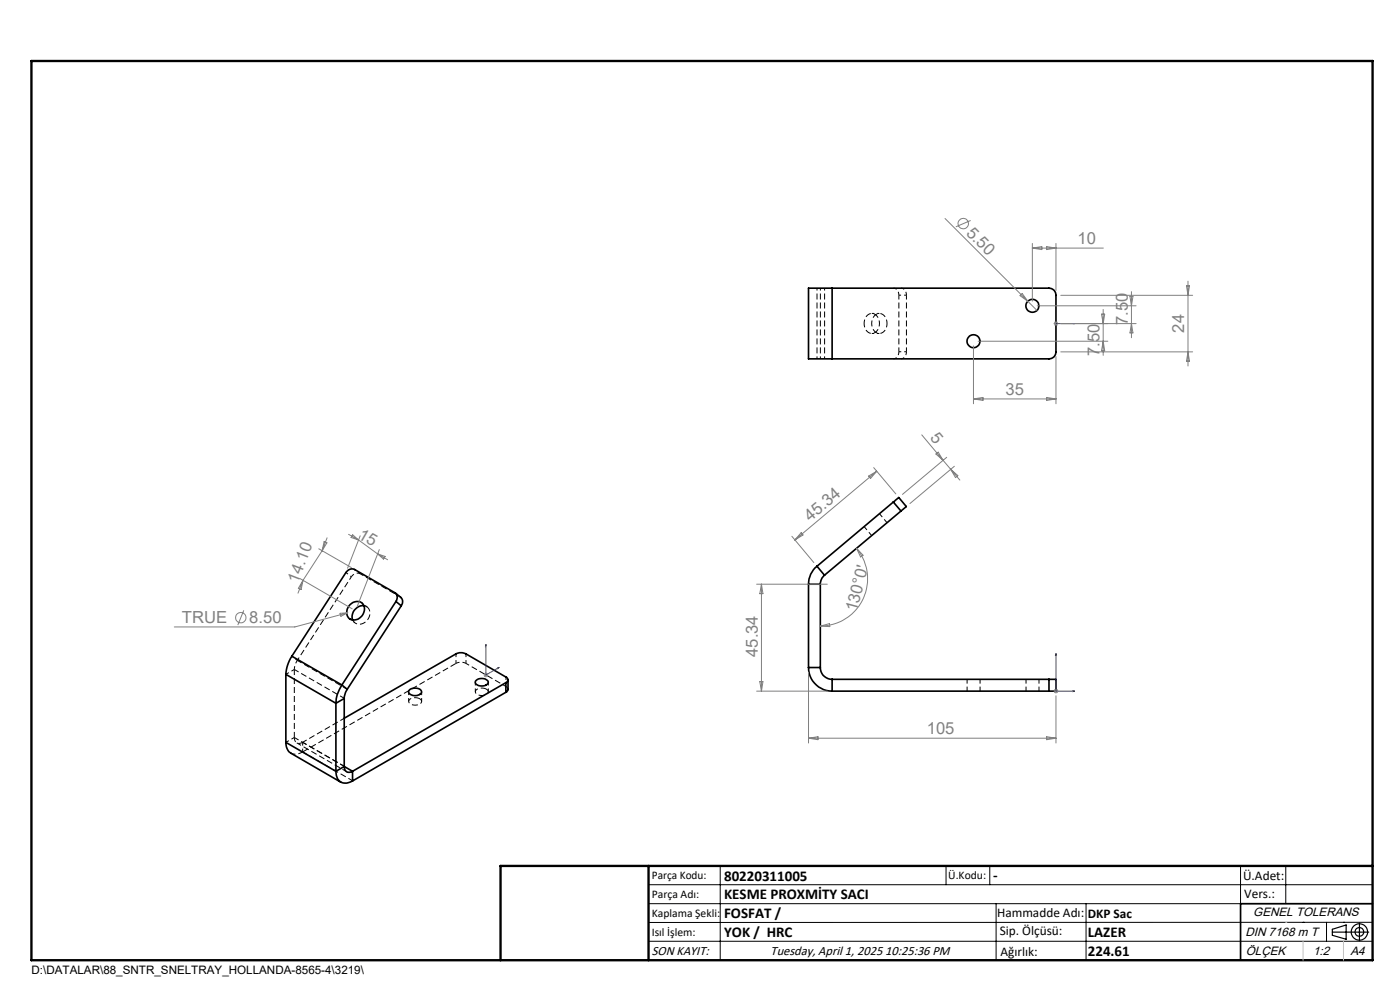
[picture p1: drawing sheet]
<svg xmlns="http://www.w3.org/2000/svg" width="297mm" height="210mm" viewBox="0 0 297 210" stroke-linecap="round" stroke-linejoin="round" font-family="sans-serif">
<path d="M183.3 111.7l1.6 1.9M188.2 110.9l-1.6-1.9M61.7 159.7l1.3 .3 1.2-.5M62.4 156.4a1.08 1.08 0 0 0 .6 1.2 1.08 1.08 0 0 0 1.2-.1M73 152.4l-8.8 5.1M205.2 144.1v2.5M207.9 146.6v-2.5M217.7 144.1v2.5M220.4 146.6v-2.5M73 162.6l-8.8-5.1" fill="none" stroke="#000" stroke-width=".21" stroke-dasharray="1.3 .6" stroke-dashoffset=".3" stroke-linecap="butt"/>
<g fill="none" stroke="#000" stroke-width=".35">
<path d="M176.5 61.1h46a1.45 1.45 0 0 1 1.5 1.5v12a1.45 1.45 0 0 1-1.5 1.5h-46M176.5 61.1h-5v15h5M176.5 61.1v15M189.5 106.5l1.2-1 1.6 1.9-1.2 1M189.5 106.5l-16.2 13.6M189.5 106.5l1.6 1.9M191.1 108.4l-16.2 13.6M61.9 139.2a7.9 7.9 0 0 0-1.3 3.8M61.9 139.2l10.6 6.1M74.3 128.2a1.7 1.7 0 0 1 2.4-.4 1.7 1.7 0 0 1 .3 2.4 1.87 1.87 0 0 1-1.5 1.3 1.87 1.87 0 0 1-1.8-.9v-1.4zM77.2 128.5a2.38 2.38 0 0 0-2.4 3M83.9 125.8l1.1 .9a1.31 1.31 0 0 1 .1 1.8"/>
<path d="M84 127.6a1.35 1.35 0 0 0-.3-1.9l-8.5-4.9a1.45 1.45 0 0 0-1.8 .7l-11.5 17.7M84 127.6l-11.5 17.7M84 127.6l1.1 .9M85.1 128.5l-11.4 17.7M171.5 123.9h2.5M171.5 123.9v17.7M173.3 120.1a4.8 4.8 0 0 0-1.8 3.8M173.3 120.1l1.6 1.9M174 123.9v17.7M174.9 122a2.61 2.61 0 0 0-.9 1.9M60.6 157.5l.3 1.3 .4 .6 .4 .4 10.6 6.1M60.6 143l10.7 6.2"/>
<path d="M60.6 157.5l10.7 6.1M60.6 143v14.5M71.3 149.2v14.4M72.5 145.3a7 7 0 0 0-1.2 3.9M72.5 145.3l1.2 .9M73 148.2l-1.7 1M73 148.2v14.4M73.7 146.2l-.4 .8-.3 1.2M86.9 146.3a1.82 1.82 0 0 1 2.5 .4 1.53 1.53 0 0 1-2.3 .6l-.4-.4zM101 144.3a1.77 1.77 0 0 1 2.6 .3 1.49 1.49 0 0 1-2.4 .7l-.4-.5zM107.3 144.8a.62 .62 0 0 0 .5-.6 .62 .62 0 0 0-.5-.6l-8.5-4.9a2.39 2.39 0 0 0-2.1 0l-23.7 13.7M107.3 144.8l-32.5 18.8"/>
<path d="M107.3 144.8v2.1M107.3 146.9l-32.5 18.8M107.8 144.2v2.1l-.5 .6M171.5 141.6a5 5 0 0 0 5 5M171.5 141.6h2.5M174 141.6a2.45 2.45 0 0 0 2.5 2.5M176.5 144.1v2.5M176.5 144.1h46M176.5 146.6h46M222.5 144.1h1.5v2.5h-1.5M222.5 144.1v2.5M71.3 163.6a2.16 2.16 0 0 0 1 2.3 2.16 2.16 0 0 0 2.5-.2"/>
<path d="M73 162.6a1.09 1.09 0 0 0 .6 1.1 1.09 1.09 0 0 0 1.2-.1M73 162.6l-1.7 1M73 162.6l1.8 1M74.8 163.6v2.1M291.2 191.7h-28v12"/>
<circle cx="206.5" cy="72.4" r="1.37"/>
<circle cx="219" cy="64.9" r="1.37"/>
</g>
<path d="M96.7 138.7v2M62.4 142l-1.7 1M62.4 156.4l-1.7 1.1M63.1 140.1l11.4-17.7M63.1 140.1l-.5 1-.2 .9M64.2 157.5v2M86.7 146.7v2.1M89.4 148.8v-2.1M98.9 140.7v-2M100.8 144.7v2M103.6 146.7v-2M107.3 143.6v1.2" fill="none" stroke="#000" stroke-width=".21" stroke-dasharray="1.3 .6" stroke-dashoffset=".6" stroke-linecap="butt"/>
<path d="M73.4 121.4l1.1 1M74.1 131.2l1.2 .9M76.4 121.7l-1.1-.9M77.9 128.8l-1.1-.9M83.8 125.7l1.1 .9M63.1 140.1l-1.2-.9" fill="none" stroke="#000" stroke-width=".21" stroke-dasharray="1.3 .6" stroke-dashoffset=".7" stroke-linecap="butt"/>
<path d="M77.2 128.5l.5 .2M77.7 128.7a2.13 2.13 0 0 1 .7 2.1 2.13 2.13 0 0 1-1.6 1.5 1.51 1.51 0 0 1-2-.8M84.9 126.6l.1 .1M89 148.2a.64 .64 0 0 1 .4 .7 .64 .64 0 0 1-.6 .6 1.45 1.45 0 0 1-2.1-.8 1.74 1.74 0 0 1 2.3-.5M96.7 140.7l-32.5 18.8M103.2 146.2a.64 .64 0 0 1 .4 .7 .64 .64 0 0 1-.7 .5 1.45 1.45 0 0 1-2.1-.7 1.74 1.74 0 0 1 2.4-.5" fill="none" stroke="#000" stroke-width=".21" stroke-dasharray="1.3 .6" stroke-linecap="butt"/>
<path d="M63 157.6l10.6 6.1M73 148.1l-10.6-6.1M73.7 146.2l-10.6-6.1M73 162.6l-10.6-6.2M74.8 165.6l-10.6-6.1" fill="none" stroke="#000" stroke-width=".21" stroke-dasharray="1.3 .6" stroke-dashoffset=".2" stroke-linecap="butt"/>
<path d="M189.5 61.1a1.36 1.36 0 0 1 1.2 1.5M190.7 74.6a1.36 1.36 0 0 1-1.2 1.5M191.1 76.1a1.36 1.36 0 0 0 1.2-1.5M192.3 62.6a1.36 1.36 0 0 0-1.2-1.5M74.5 122.4a1.47 1.47 0 0 1 1.9-.7M84.9 126.6l-8.5-4.9M96.7 140.7a2.34 2.34 0 0 1 2.2 0M107.3 145.6l-8.4-4.9" fill="none" stroke="#000" stroke-width=".21" stroke-dasharray="1.3 .6" stroke-dashoffset=".5" stroke-linecap="butt"/>
<path d="M62.4 156.4v-14.4" fill="none" stroke="#000" stroke-width=".21" stroke-dasharray="1.3 .6" stroke-dashoffset=".1" stroke-linecap="butt"/>
<path d="M183.3 68.6a1.71 1.71 0 0 1 2.4-1.9 2.32 2.32 0 0 1-.6 4 1.84 1.84 0 0 1-1.8-2.1M188.2 68.6a1.71 1.71 0 0 0-2.4-1.9 2.32 2.32 0 0 0 .6 4 1.84 1.84 0 0 0 1.8-2.1M190.7 62.6v12M192.3 62.6v12M107.3 145.6l.5 .6" fill="none" stroke="#000" stroke-width=".21" stroke-dasharray="1.3 .6" stroke-dashoffset=".4" stroke-linecap="butt"/>
<path d="M173.3 61.1v15M174 61.1v15M174.9 61.1v15M184.9 70.7h1.7M186.6 66.5h-1.7M190.7 62.6h1.6M192.3 74.6h-1.6" fill="none" stroke="#000" stroke-width=".21" stroke-dasharray="1.3 .6" stroke-dashoffset=".8" stroke-linecap="butt"/>
<g fill="none" stroke="#808080" stroke-width=".21">
<path d="M200.5 46.3l19.5 19.6M205.9 46.8l-3.1 1.3M219 51.6v12.3M219 52.6h15.1M219 52.6l2-.3v.6zM222 52.3l2 .3-2 .3zM224 51.6v10M252 59.6v18M206.5 73.4v12.2M207.5 72.4h27.5M216.9 62.3l1.2 1.6-1.7-1.2zM220 64.9h21"/>
<path d="M223.5 68.6h1M223.7 68.3l.7 .7M224 68.1v1M224 75.6v10M224.4 68.3l-.7 .7M225 68.6h16M225 62.6h28M225 74.6h28M233.7 66.6h.7l-.4 2zM234 65.6v9.8M234 72.4l.4 2h-.7zM239.7 62.9h.6l-.3 2z"/>
<path d="M240 61.9v9.7M240 68.6l.3 2h-.6zM251.7 60.6h.6l-.3 2zM252 74.6l.3 2h-.6zM185.3 99.2l4.7 5.6M186 100l-17.4 14.5M195.5 92.2l4.6 5.4M198.5 96.3l.5-.4 1.1 1.7zM200.1 97.6l1.6 1.9M200.8 97l-9.3 7.9M201.7 99.5l1.9 2.3M201.7 99.5l1.5 1.4-.5 .4z"/>
<path d="M202.5 98.9l-9.5 7.9M206.5 84.6h17.5M206.5 84.6l2-.3v.6zM222 84.3l2 .3-2 .3zM67.6 116.4l6.9 4M68.3 116.8l-4 6.3M68.8 114.9l.6 .2-1.1 1.7zM69.4 114.1l-1.1 2.7M73.9 113.3l2.2 1.2M74.8 113.4l1.3 1.1-1.6-.5zM76.1 114.5l4 3M76.4 113.7l-2.7 6.8"/>
<path d="M80.1 117.5l2.1 1.2M80.1 117.5l1.6 .5-.3 .6zM80.5 116.6l-4.7 12M168 113.8l4.6 5.5M170 113l.4 .5-1.8 1zM181.7 116.3a10.1 10.1 0 0 1 1.4 10.7 10.1 10.1 0 0 1-9.1 5.8M181.7 116.3l1.4 1.5-.5 .3zM184.3 101l1.7-1-1.3 1.5zM51.7 129.5l-1.3 3.1M63.6 122.7l11.1 6.4M64.3 123.1l-1.1 2.7M64.3 123.1l-.4 2-.6-.3z"/>
<path d="M72.1 130.1l1.7-.1-1.5 .7zM73.8 130l-11.3 3h-25.5M160.5 123.9h15M161.5 123.9v22.7M161.5 123.9l.4 2h-.7zM174 132.8l2-.5v.6zM102.6 143.2h1M102.7 142.8l.7 .7M103.1 142.7v1M103.4 142.8l-.7 .7M160.5 146.6h15M161.2 144.6h.7l-.4 2z"/>
<path d="M171.5 142.6v15M171.5 156.6h52.5M171.5 156.6l2-.3v.6zM222 156.3l2 .3-2 .3zM223.5 146.6h1M223.7 146.3l.7 .7M224 146.1v1M224 147.6v10M224.4 146.3l-.7 .7"/>
<circle cx="204.4" cy="47.4" r="1.1"/>
<circle cx="51.1" cy="131" r="1.1"/>
</g>
<g fill="none" stroke="#000" stroke-width=".25">
<path d="M282.6 197.7h7.8M282.6 197.1l3-.9v3l-3-.8zM288.4 195.8v3.8M106.2 203.7h185"/>
<circle cx="288.4" cy="197.7" r="1.74"/>
<circle cx="288.4" cy="197.7" r=".93"/>
</g>
<path d="M223.9 68.6h.2zM224 68.6h.1M224 68.6h4M228 68.6h-.4h.4M103.1 136.7l.1 .2-.2 .1zM103.1 136.7v6.5l2.8-1.6M224 138.6l.1 .4h-.2zM224 138.6v8h4M105.6 141.6h.3l-.3 .2zM227.6 146.5l.4 .1-.4 .1z" fill="none" stroke="#00f" stroke-width=".21"/>
<g fill="none" stroke="#000" stroke-width=".21">
<path d="M137.6 187.7h153.6M137.6 191.7h153.6M137.6 199.7h153.6M152.8 183.7v20M200.7 183.7v4M210 183.7v4M211.3 191.7v12M230.4 191.7v12M263.2 183.7v20M272.8 183.7v8M276.4 195.6h.1M281.4 195.6v4.1"/>
<path d="M285 195.6h.1M291.2 195.6l-153.6 .1"/>
</g>
<path d="M6.7 12.9h284.5v190.8h-284.5zM137.6 183.7v20M291.2 183.7h-185v20" fill="none" stroke="#000" stroke-width=".5"/>
<path d="M276.4 199.7v4M285 199.7v4" fill="none" stroke="#c0c0c0" stroke-width=".21"/>
<path d="M272.8 195.6h.1" fill="none" stroke="#c0c0c0" stroke-width=".25"/>
<g fill="#00f">
<path d="M227.6 146.5l.4 .1-.4 .1zM224 138.6l.1 .4h-.2z"/>
<path d="M227.6 68.6h.4zM223.9 68.6h.2z"/>
<path d="M105.6 141.6h.3l-.3 .2zM103.1 136.7l.1 .2-.2 .1z"/>
</g>
<g font-size="3.5" fill="#808080">
<text x="204.8" y="49.5" transform="rotate(45 204.8 49.5)">5.50</text>
<text x="228.6" y="51.8">10</text>
<text x="239.2" y="69" transform="rotate(-90 239.2 69)">7.50</text>
<text x="251.2" y="70.6" transform="rotate(-90 251.2 70.6)">24</text>
<text x="233.2" y="75.5" transform="rotate(-90 233.2 75.5)">7.50</text>
<text x="213.3" y="83.8">35</text>
<text x="197.2" y="92.9" transform="rotate(50 197.2 92.9)">5</text>
<text x="171.9" y="110.8" transform="rotate(-40 171.9 110.8)">45.34</text>
<text x="75.8" y="114.1" transform="rotate(30 75.8 114.1)">15</text>
<text x="63.2" y="123.8" transform="rotate(-69 63.2 123.8)">14.10</text>
<text x="181.7" y="129.9" transform="rotate(-75 181.7 129.9)">130°0'</text>
<text x="38.6" y="132.2">TRUE</text>
<text x="52.9" y="132.2">8.50</text>
<text x="160.7" y="139.3" transform="rotate(-90 160.7 139.3)">45.34</text>
<text x="196.6" y="155.8">105</text>
</g>
<g font-size="3.2">
<text x="153.6" y="190.8">KESME PROXMİTY SACI</text>
<text x="153.6" y="186.8">80220311005</text>
<text x="210.7" y="186.6">-</text>
<text x="153.6" y="194.8">FOSFAT /</text>
<text x="153.6" y="198.8">YOK / HRC</text>
<text x="230.8" y="198.7">LAZER</text>
<text x="230.8" y="202.8">224.61</text>
</g>
<g font-size="2.8">
<text x="263.7" y="186.7">Ü.Adet:</text>
<text x="263.9" y="190.5">Vers.:</text>
<text x="211.5" y="194.5">Hammadde Adı:</text>
<text x="230.8" y="194.7">DKP Sac</text>
<text x="138.3" y="202.6">SON KAYIT:</text>
<text x="163.5" y="202.6">Tuesday, April 1, 2025 10:25:36 PM</text>
<text x="212.1" y="198.4">Sip. Ölçüsü:</text>
<text x="212.2" y="202.7">Ağırlık:</text>
</g>
<g font-size="2.6">
<text x="265.9" y="194.4">GENEL TOLERANS</text>
<text x="264.2" y="198.5">DIN 7168 m T</text>
<text x="264.3" y="202.6">ÖLÇEK</text>
<text x="278.5" y="202.6">1:2</text>
<text x="286.5" y="202.6">A4</text>
</g>
<g font-size="2.5">
<text x="138.3" y="186.4">Parça Kodu:</text>
<text x="138.3" y="190.5">Parça Adı:</text>
<text x="201.2" y="186.5">Ü.Kodu:</text>
<text x="138.3" y="194.5">Kaplama Şekli:</text>
<text x="138.3" y="198.6">Isıl İşlem:</text>
<text x="6.7" y="206.7">D:\DATALAR\88_SNTR_SNELTRAY_HOLLANDA-8565-4\3219\</text>
</g>
</svg>
